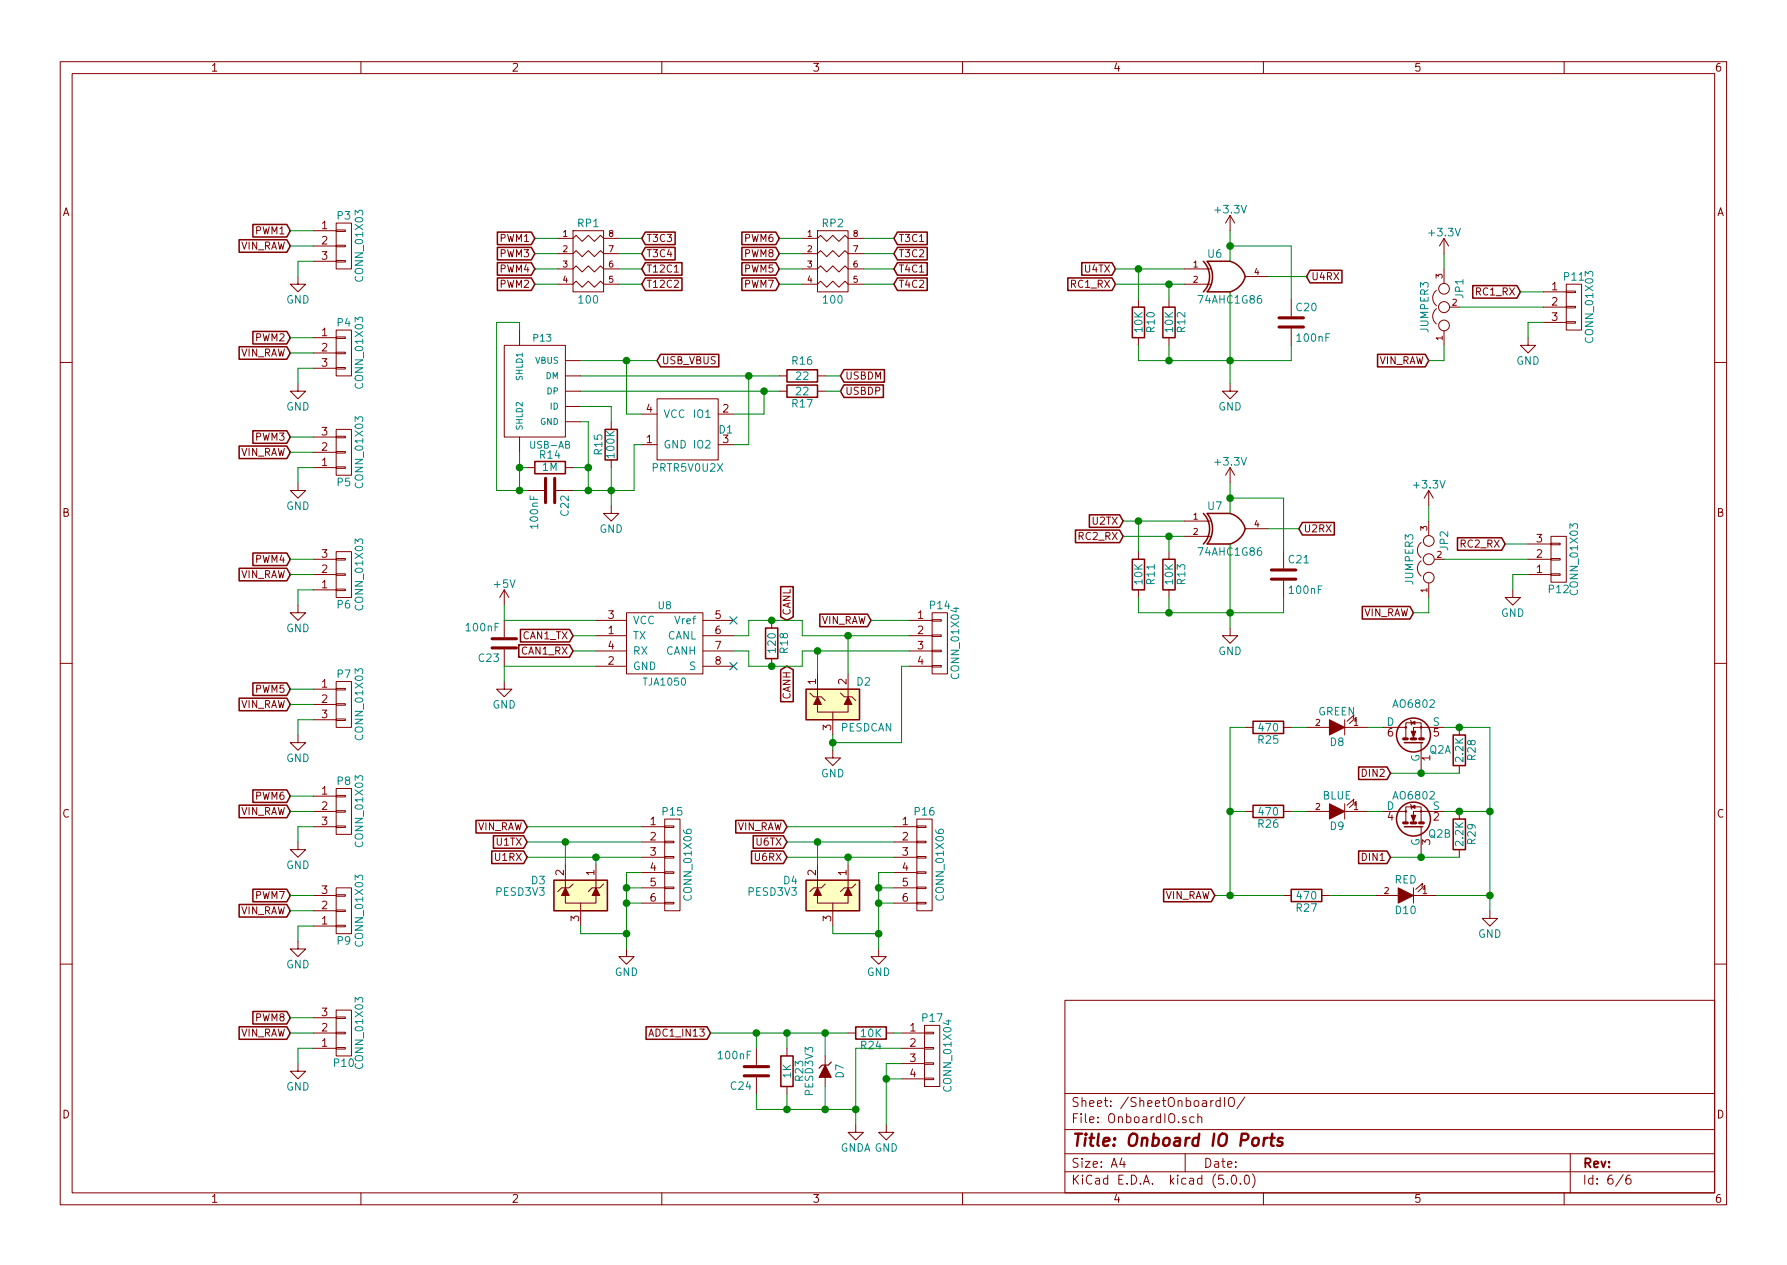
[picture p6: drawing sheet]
EESchema Schematic File Version 4
LIBS:tinyfc_core-cache
EELAYER 26 0
EELAYER END
$Descr A4 11693 8268
encoding utf-8
Sheet 6 6
Title "Onboard IO Ports"
Date ""
Rev ""
Comp ""
Comment1 ""
Comment2 ""
Comment3 ""
Comment4 ""
$EndDescr
$Comp
L tinyfc_core-cache:CONN_01X03 P3
U 1 1
P 2250 1600
F 0 "P3" H 2250 1800 50  0000 C CNN
F 1 "CONN_01X03" V 2350 1600 50  0000 C CNN
F 2 "Connector:M03_SMD-JP" H 2250 1600 50  0001 C CNN
F 3 "" H 2250 1600 50  0000 C CNN
	1    2250 1600
	1    0    0    -1  
$EndComp
$Comp
L tinyfc_core-cache:CONN_01X03 P4
U 1 1
P 2250 2300
F 0 "P4" H 2250 2500 50  0000 C CNN
F 1 "CONN_01X03" V 2350 2300 50  0000 C CNN
F 2 "Connector:M03_SMD-JP" H 2250 2300 50  0001 C CNN
F 3 "" H 2250 2300 50  0000 C CNN
	1    2250 2300
	1    0    0    -1  
$EndComp
$Comp
L tinyfc_core-cache:CONN_01X03 P5
U 1 1
P 2250 2950
F 0 "P5" H 2250 3150 50  0000 C CNN
F 1 "CONN_01X03" V 2350 2950 50  0000 C CNN
F 2 "Connector:M03_SMD-JP" H 2250 2950 50  0001 C CNN
F 3 "" H 2250 2950 50  0000 C CNN
	1    2250 2950
	1    0    0    1   
$EndComp
$Comp
L tinyfc_core-cache:CONN_01X03 P6
U 1 1
P 2250 3750
F 0 "P6" H 2250 3950 50  0000 C CNN
F 1 "CONN_01X03" V 2350 3750 50  0000 C CNN
F 2 "Connector:M03_SMD-JP" H 2250 3750 50  0001 C CNN
F 3 "" H 2250 3750 50  0000 C CNN
	1    2250 3750
	1    0    0    1   
$EndComp
Text GLabel 1900 1500 0    47   Input ~ 0
PWM1
Text GLabel 1900 2200 0    47   Input ~ 0
PWM2
Text GLabel 1900 2850 0    47   Input ~ 0
PWM3
Text GLabel 1900 3650 0    47   Input ~ 0
PWM4
Text GLabel 1900 1600 0    47   Input ~ 0
VIN_RAW
Text GLabel 1900 2300 0    47   Input ~ 0
VIN_RAW
Text GLabel 1900 2950 0    47   Input ~ 0
VIN_RAW
Text GLabel 1900 3750 0    47   Input ~ 0
VIN_RAW
$Comp
L tinyfc_core-cache:GND #PWR027
U 1 1
P 1950 3950
F 0 "#PWR027" H 1950 3700 50  0001 C CNN
F 1 "GND" H 1950 3800 50  0000 C CNN
F 2 "" H 1950 3950 50  0000 C CNN
F 3 "" H 1950 3950 50  0000 C CNN
	1    1950 3950
	1    0    0    -1  
$EndComp
$Comp
L tinyfc_core-cache:GND #PWR028
U 1 1
P 1950 3150
F 0 "#PWR028" H 1950 2900 50  0001 C CNN
F 1 "GND" H 1950 3000 50  0000 C CNN
F 2 "" H 1950 3150 50  0000 C CNN
F 3 "" H 1950 3150 50  0000 C CNN
	1    1950 3150
	1    0    0    -1  
$EndComp
$Comp
L tinyfc_core-cache:GND #PWR029
U 1 1
P 1950 2500
F 0 "#PWR029" H 1950 2250 50  0001 C CNN
F 1 "GND" H 1950 2350 50  0000 C CNN
F 2 "" H 1950 2500 50  0000 C CNN
F 3 "" H 1950 2500 50  0000 C CNN
	1    1950 2500
	1    0    0    -1  
$EndComp
$Comp
L tinyfc_core-cache:GND #PWR030
U 1 1
P 1950 1800
F 0 "#PWR030" H 1950 1550 50  0001 C CNN
F 1 "GND" H 1950 1650 50  0000 C CNN
F 2 "" H 1950 1800 50  0000 C CNN
F 3 "" H 1950 1800 50  0000 C CNN
	1    1950 1800
	1    0    0    -1  
$EndComp
$Comp
L tinyfc_core-cache:CONN_01X03 P7
U 1 1
P 2250 4600
F 0 "P7" H 2250 4800 50  0000 C CNN
F 1 "CONN_01X03" V 2350 4600 50  0000 C CNN
F 2 "Connector:M03_SMD-JP" H 2250 4600 50  0001 C CNN
F 3 "" H 2250 4600 50  0000 C CNN
	1    2250 4600
	1    0    0    -1  
$EndComp
$Comp
L tinyfc_core-cache:CONN_01X03 P8
U 1 1
P 2250 5300
F 0 "P8" H 2250 5500 50  0000 C CNN
F 1 "CONN_01X03" V 2350 5300 50  0000 C CNN
F 2 "Connector:M03_SMD-JP" H 2250 5300 50  0001 C CNN
F 3 "" H 2250 5300 50  0000 C CNN
	1    2250 5300
	1    0    0    -1  
$EndComp
$Comp
L tinyfc_core-cache:CONN_01X03 P9
U 1 1
P 2250 5950
F 0 "P9" H 2250 6150 50  0000 C CNN
F 1 "CONN_01X03" V 2350 5950 50  0000 C CNN
F 2 "Connector:M03_SMD-JP" H 2250 5950 50  0001 C CNN
F 3 "" H 2250 5950 50  0000 C CNN
	1    2250 5950
	1    0    0    1   
$EndComp
$Comp
L tinyfc_core-cache:CONN_01X03 P10
U 1 1
P 2250 6750
F 0 "P10" H 2250 6950 50  0000 C CNN
F 1 "CONN_01X03" V 2350 6750 50  0000 C CNN
F 2 "Connector:M03_SMD-JP" H 2250 6750 50  0001 C CNN
F 3 "" H 2250 6750 50  0000 C CNN
	1    2250 6750
	1    0    0    1   
$EndComp
Text GLabel 1900 4500 0    47   Input ~ 0
PWM5
Text GLabel 1900 5200 0    47   Input ~ 0
PWM6
Text GLabel 1900 5850 0    47   Input ~ 0
PWM7
Text GLabel 1900 6650 0    47   Input ~ 0
PWM8
Text GLabel 1900 4600 0    47   Input ~ 0
VIN_RAW
Text GLabel 1900 5300 0    47   Input ~ 0
VIN_RAW
Text GLabel 1900 5950 0    47   Input ~ 0
VIN_RAW
Text GLabel 1900 6750 0    47   Input ~ 0
VIN_RAW
$Comp
L tinyfc_core-cache:GND #PWR031
U 1 1
P 1950 6950
F 0 "#PWR031" H 1950 6700 50  0001 C CNN
F 1 "GND" H 1950 6800 50  0000 C CNN
F 2 "" H 1950 6950 50  0000 C CNN
F 3 "" H 1950 6950 50  0000 C CNN
	1    1950 6950
	1    0    0    -1  
$EndComp
$Comp
L tinyfc_core-cache:GND #PWR032
U 1 1
P 1950 6150
F 0 "#PWR032" H 1950 5900 50  0001 C CNN
F 1 "GND" H 1950 6000 50  0000 C CNN
F 2 "" H 1950 6150 50  0000 C CNN
F 3 "" H 1950 6150 50  0000 C CNN
	1    1950 6150
	1    0    0    -1  
$EndComp
$Comp
L tinyfc_core-cache:GND #PWR033
U 1 1
P 1950 5500
F 0 "#PWR033" H 1950 5250 50  0001 C CNN
F 1 "GND" H 1950 5350 50  0000 C CNN
F 2 "" H 1950 5500 50  0000 C CNN
F 3 "" H 1950 5500 50  0000 C CNN
	1    1950 5500
	1    0    0    -1  
$EndComp
$Comp
L tinyfc_core-cache:GND #PWR034
U 1 1
P 1950 4800
F 0 "#PWR034" H 1950 4550 50  0001 C CNN
F 1 "GND" H 1950 4650 50  0000 C CNN
F 2 "" H 1950 4800 50  0000 C CNN
F 3 "" H 1950 4800 50  0000 C CNN
	1    1950 4800
	1    0    0    -1  
$EndComp
$Comp
L tinyfc_core-cache:CONN_01X03 P11
U 1 1
P 10300 2000
F 0 "P11" H 10300 2200 50  0000 C CNN
F 1 "CONN_01X03" V 10400 2000 50  0000 C CNN
F 2 "Connector:M03_SMD" H 10300 2000 50  0001 C CNN
F 3 "" H 10300 2000 50  0000 C CNN
	1    10300 2000
	1    0    0    -1  
$EndComp
$Comp
L tinyfc_core-cache:CONN_01X03 P12
U 1 1
P 10200 3650
F 0 "P12" H 10200 3850 50  0000 C CNN
F 1 "CONN_01X03" V 10300 3650 50  0000 C CNN
F 2 "Connector:M03_SMD" H 10200 3650 50  0001 C CNN
F 3 "" H 10200 3650 50  0000 C CNN
	1    10200 3650
	1    0    0    1   
$EndComp
Text GLabel 9850 3550 0    47   Input ~ 0
RC2_RX
Text GLabel 9950 1900 0    47   Input ~ 0
RC1_RX
$Comp
L tinyfc_core-cache:JUMPER3 JP1
U 1 1
P 9450 2000
F 0 "JP1" H 9500 1900 50  0000 L CNN
F 1 "JUMPER3" H 9450 2100 50  0000 C BNN
F 2 "PCB_Misc:JUMPER_DUAL_SMALL" H 9450 2000 50  0001 C CNN
F 3 "" H 9450 2000 50  0000 C CNN
	1    9450 2000
	0    -1   -1   0   
$EndComp
$Comp
L tinyfc_core-cache:JUMPER3 JP2
U 1 1
P 9350 3650
F 0 "JP2" H 9400 3550 50  0000 L CNN
F 1 "JUMPER3" H 9350 3750 50  0000 C BNN
F 2 "PCB_Misc:JUMPER_DUAL_SMALL" H 9350 3650 50  0001 C CNN
F 3 "" H 9350 3650 50  0000 C CNN
	1    9350 3650
	0    -1   -1   0   
$EndComp
$Comp
L tinyfc_core-cache:+3.3V #PWR035
U 1 1
P 9450 1650
AR Path="/58E3A091" Ref="#PWR035"  Part="1" 
AR Path="/58E38B8F/58E3A091" Ref="#PWR035"  Part="1" 
F 0 "#PWR035" H 9450 1500 50  0001 C CNN
F 1 "+3.3V" H 9450 1790 50  0000 C CNN
F 2 "" H 9450 1650 50  0000 C CNN
F 3 "" H 9450 1650 50  0000 C CNN
	1    9450 1650
	1    0    0    -1  
$EndComp
$Comp
L tinyfc_core-cache:+3.3V #PWR036
U 1 1
P 9350 3300
AR Path="/58E3A193" Ref="#PWR036"  Part="1" 
AR Path="/58E38B8F/58E3A193" Ref="#PWR036"  Part="1" 
F 0 "#PWR036" H 9350 3150 50  0001 C CNN
F 1 "+3.3V" H 9350 3440 50  0000 C CNN
F 2 "" H 9350 3300 50  0000 C CNN
F 3 "" H 9350 3300 50  0000 C CNN
	1    9350 3300
	1    0    0    -1  
$EndComp
Text GLabel 9250 4000 0    47   Input ~ 0
VIN_RAW
Text GLabel 9350 2350 0    47   Input ~ 0
VIN_RAW
$Comp
L tinyfc_core-cache:GND #PWR037
U 1 1
P 9900 3850
F 0 "#PWR037" H 9900 3600 50  0001 C CNN
F 1 "GND" H 9900 3700 50  0000 C CNN
F 2 "" H 9900 3850 50  0000 C CNN
F 3 "" H 9900 3850 50  0000 C CNN
	1    9900 3850
	1    0    0    -1  
$EndComp
$Comp
L tinyfc_core-cache:GND #PWR038
U 1 1
P 10000 2200
F 0 "#PWR038" H 10000 1950 50  0001 C CNN
F 1 "GND" H 10000 2050 50  0000 C CNN
F 2 "" H 10000 2200 50  0000 C CNN
F 3 "" H 10000 2200 50  0000 C CNN
	1    10000 2200
	1    0    0    -1  
$EndComp
$Comp
L tinyfc_core-cache:74AHC1G86 U6
U 1 1
P 8050 1800
F 0 "U6" H 7950 1950 50  0000 C CNN
F 1 "74AHC1G86" H 8050 1650 50  0000 C CNN
F 2 "TO_SOT_Packages_SMD:SOT-23-5" H 8050 1800 50  0001 C CNN
F 3 "" H 8050 1800 50  0000 C CNN
	1    8050 1800
	1    0    0    -1  
$EndComp
$Comp
L tinyfc_core-cache:+3.3V #PWR039
U 1 1
P 8050 1500
AR Path="/58E64D6F" Ref="#PWR039"  Part="1" 
AR Path="/58E38B8F/58E64D6F" Ref="#PWR039"  Part="1" 
F 0 "#PWR039" H 8050 1350 50  0001 C CNN
F 1 "+3.3V" H 8050 1640 50  0000 C CNN
F 2 "" H 8050 1500 50  0000 C CNN
F 3 "" H 8050 1500 50  0000 C CNN
	1    8050 1500
	1    0    0    -1  
$EndComp
$Comp
L tinyfc_core-cache:GND #PWR040
U 1 1
P 8050 2500
F 0 "#PWR040" H 8050 2250 50  0001 C CNN
F 1 "GND" H 8050 2350 50  0000 C CNN
F 2 "" H 8050 2500 50  0000 C CNN
F 3 "" H 8050 2500 50  0000 C CNN
	1    8050 2500
	1    0    0    -1  
$EndComp
$Comp
L tinyfc_core-cache:R R12
U 1 1
P 7650 2100
F 0 "R12" V 7730 2100 50  0000 C CNN
F 1 "10K" V 7650 2100 50  0000 C CNN
F 2 "Resistors_SMD:R_0603_HandSoldering" V 7580 2100 50  0001 C CNN
F 3 "" H 7650 2100 50  0000 C CNN
	1    7650 2100
	1    0    0    -1  
$EndComp
$Comp
L tinyfc_core-cache:R R10
U 1 1
P 7450 2100
F 0 "R10" V 7530 2100 50  0000 C CNN
F 1 "10K" V 7450 2100 50  0000 C CNN
F 2 "Resistors_SMD:R_0603_HandSoldering" V 7380 2100 50  0001 C CNN
F 3 "" H 7450 2100 50  0000 C CNN
	1    7450 2100
	1    0    0    -1  
$EndComp
Text GLabel 7300 1850 0    47   Input ~ 0
RC1_RX
$Comp
L tinyfc_core-cache:C C20
U 1 1
P 8450 2100
F 0 "C20" H 8475 2200 50  0000 L CNN
F 1 "100nF" H 8475 2000 50  0000 L CNN
F 2 "Capacitors_SMD:C_0603_HandSoldering" H 8488 1950 50  0001 C CNN
F 3 "" H 8450 2100 50  0000 C CNN
	1    8450 2100
	1    0    0    -1  
$EndComp
Text GLabel 7300 1750 0    47   Input ~ 0
U4TX
Text GLabel 8550 1800 2    47   Input ~ 0
U4RX
$Comp
L tinyfc_core-cache:74AHC1G86 U7
U 1 1
P 8050 3450
F 0 "U7" H 7950 3600 50  0000 C CNN
F 1 "74AHC1G86" H 8050 3300 50  0000 C CNN
F 2 "TO_SOT_Packages_SMD:SOT-23-5" H 8050 3450 50  0001 C CNN
F 3 "" H 8050 3450 50  0000 C CNN
	1    8050 3450
	1    0    0    -1  
$EndComp
$Comp
L tinyfc_core-cache:C C21
U 1 1
P 8400 3750
F 0 "C21" H 8425 3850 50  0000 L CNN
F 1 "100nF" H 8425 3650 50  0000 L CNN
F 2 "Capacitors_SMD:C_0603_HandSoldering" H 8438 3600 50  0001 C CNN
F 3 "" H 8400 3750 50  0000 C CNN
	1    8400 3750
	1    0    0    -1  
$EndComp
$Comp
L tinyfc_core-cache:R R11
U 1 1
P 7450 3750
F 0 "R11" V 7530 3750 50  0000 C CNN
F 1 "10K" V 7450 3750 50  0000 C CNN
F 2 "Resistors_SMD:R_0603_HandSoldering" V 7380 3750 50  0001 C CNN
F 3 "" H 7450 3750 50  0000 C CNN
	1    7450 3750
	1    0    0    -1  
$EndComp
$Comp
L tinyfc_core-cache:R R13
U 1 1
P 7650 3750
F 0 "R13" V 7730 3750 50  0000 C CNN
F 1 "10K" V 7650 3750 50  0000 C CNN
F 2 "Resistors_SMD:R_0603_HandSoldering" V 7580 3750 50  0001 C CNN
F 3 "" H 7650 3750 50  0000 C CNN
	1    7650 3750
	1    0    0    -1  
$EndComp
$Comp
L tinyfc_core-cache:GND #PWR041
U 1 1
P 8050 4100
F 0 "#PWR041" H 8050 3850 50  0001 C CNN
F 1 "GND" H 8050 3950 50  0000 C CNN
F 2 "" H 8050 4100 50  0000 C CNN
F 3 "" H 8050 4100 50  0000 C CNN
	1    8050 4100
	1    0    0    -1  
$EndComp
$Comp
L tinyfc_core-cache:+3.3V #PWR042
U 1 1
P 8050 3150
AR Path="/58E66D52" Ref="#PWR042"  Part="1" 
AR Path="/58E38B8F/58E66D52" Ref="#PWR042"  Part="1" 
F 0 "#PWR042" H 8050 3000 50  0001 C CNN
F 1 "+3.3V" H 8050 3290 50  0000 C CNN
F 2 "" H 8050 3150 50  0000 C CNN
F 3 "" H 8050 3150 50  0000 C CNN
	1    8050 3150
	1    0    0    -1  
$EndComp
Text GLabel 7350 3500 0    47   Input ~ 0
RC2_RX
Text GLabel 7350 3400 0    47   Input ~ 0
U2TX
Text GLabel 8500 3450 2    47   Input ~ 0
U2RX
$Comp
L tinyfc_core-cache:R_PACK4 RP1
U 1 1
P 3850 1900
F 0 "RP1" H 3850 2350 50  0000 C CNN
F 1 "100" H 3850 1850 50  0000 C CNN
F 2 "Resistors_SMD:R_Array_Convex_4x0603" H 3850 1900 50  0001 C CNN
F 3 "" H 3850 1900 50  0000 C CNN
	1    3850 1900
	1    0    0    -1  
$EndComp
Text GLabel 3500 1550 0    47   Input ~ 0
PWM1
Text GLabel 3500 1650 0    47   Input ~ 0
PWM3
Text GLabel 3500 1750 0    47   Input ~ 0
PWM4
Text GLabel 3500 1850 0    47   Input ~ 0
PWM2
Text GLabel 4200 1550 2    47   Input ~ 0
T3C3
Text GLabel 4200 1650 2    47   Input ~ 0
T3C4
Text GLabel 4200 1750 2    47   Input ~ 0
T12C1
Text GLabel 4200 1850 2    47   Input ~ 0
T12C2
$Comp
L tinyfc_core-cache:R_PACK4 RP2
U 1 1
P 5450 1900
F 0 "RP2" H 5450 2350 50  0000 C CNN
F 1 "100" H 5450 1850 50  0000 C CNN
F 2 "Resistors_SMD:R_Array_Convex_4x0603" H 5450 1900 50  0001 C CNN
F 3 "" H 5450 1900 50  0000 C CNN
	1    5450 1900
	1    0    0    -1  
$EndComp
Text GLabel 5100 1550 0    47   Input ~ 0
PWM6
Text GLabel 5100 1650 0    47   Input ~ 0
PWM8
Text GLabel 5100 1750 0    47   Input ~ 0
PWM5
Text GLabel 5100 1850 0    47   Input ~ 0
PWM7
Text GLabel 5850 1550 2    47   Input ~ 0
T3C1
Text GLabel 5850 1650 2    47   Input ~ 0
T3C2
Text GLabel 5850 1750 2    47   Input ~ 0
T4C1
Text GLabel 5850 1850 2    47   Input ~ 0
T4C2
$Comp
L tinyfc_core-cache:USB-AB P13
U 1 1
P 3500 2550
F 0 "P13" H 3450 2900 45  0000 C CNN
F 1 "USB-AB" H 3400 2200 45  0000 C CNN
F 2 "USB-Connectors:USB-AB-MICRO" H 3400 2550 60  0001 C CNN
F 3 "" H 3400 2550 60  0001 C CNN
	1    3500 2550
	-1   0    0    -1  
$EndComp
$Comp
L tinyfc_core-cache:PRTR5V0U2X D1
U 1 1
P 4500 2800
F 0 "D1" H 4750 2800 50  0000 C CNN
F 1 "PRTR5V0U2X" H 4500 2550 50  0000 C CNN
F 2 "ESD:SOT143B" H 4550 2750 50  0001 C CNN
F 3 "" H 4550 2750 50  0000 C CNN
	1    4500 2800
	1    0    0    -1  
$EndComp
$Comp
L tinyfc_core-cache:R R16
U 1 1
P 5250 2450
F 0 "R16" V 5150 2450 50  0000 C CNN
F 1 "22" V 5250 2450 50  0000 C CNN
F 2 "Resistors_SMD:R_0603_HandSoldering" V 5180 2450 50  0001 C CNN
F 3 "" H 5250 2450 50  0000 C CNN
	1    5250 2450
	0    1    1    0   
$EndComp
$Comp
L tinyfc_core-cache:R R17
U 1 1
P 5250 2550
F 0 "R17" V 5330 2550 50  0000 C CNN
F 1 "22" V 5250 2550 50  0000 C CNN
F 2 "Resistors_SMD:R_0603_HandSoldering" V 5180 2550 50  0001 C CNN
F 3 "" H 5250 2550 50  0000 C CNN
	1    5250 2550
	0    1    1    0   
$EndComp
$Comp
L tinyfc_core-cache:R R15
U 1 1
P 4000 2900
F 0 "R15" V 4080 2900 50  0000 C CNN
F 1 "100K" V 4000 2900 50  0000 C CNN
F 2 "Resistors_SMD:R_0603_HandSoldering" V 3930 2900 50  0001 C CNN
F 3 "" H 4000 2900 50  0000 C CNN
	1    4000 2900
	-1   0    0    1   
$EndComp
$Comp
L tinyfc_core-cache:R R14
U 1 1
P 3600 3050
F 0 "R14" V 3680 3050 50  0000 C CNN
F 1 "1M" V 3600 3050 50  0000 C CNN
F 2 "Resistors_SMD:R_0603_HandSoldering" V 3530 3050 50  0001 C CNN
F 3 "" H 3600 3050 50  0000 C CNN
	1    3600 3050
	0    -1   -1   0   
$EndComp
$Comp
L tinyfc_core-cache:C C22
U 1 1
P 3600 3200
F 0 "C22" H 3625 3300 50  0000 L CNN
F 1 "100nF" H 3625 3100 50  0000 L CNN
F 2 "Capacitors_SMD:C_0603_HandSoldering" H 3638 3050 50  0001 C CNN
F 3 "" H 3600 3200 50  0000 C CNN
	1    3600 3200
	0    1    1    0   
$EndComp
$Comp
L tinyfc_core-cache:GND #PWR043
U 1 1
P 4000 3300
F 0 "#PWR043" H 4000 3050 50  0001 C CNN
F 1 "GND" H 4000 3150 50  0000 C CNN
F 2 "" H 4000 3300 50  0000 C CNN
F 3 "" H 4000 3300 50  0000 C CNN
	1    4000 3300
	1    0    0    -1  
$EndComp
Text GLabel 4300 2350 2    47   Input ~ 0
USB_VBUS
Text GLabel 5500 2450 2    47   Input ~ 0
USBDM
Text GLabel 5500 2550 2    47   Input ~ 0
USBDP
$Comp
L tinyfc_core-cache:TJA1050 U8
U 1 1
P 4350 4200
F 0 "U8" H 4350 4450 47  0000 C CNN
F 1 "TJA1050" H 4350 3950 47  0000 C CNN
F 2 "Housings_SOIC:SOIC-8_3.9x4.9mm_Pitch1.27mm" H 4350 4200 47  0001 C CNN
F 3 "" H 4350 4200 47  0001 C CNN
	1    4350 4200
	1    0    0    -1  
$EndComp
$Comp
L tinyfc_core-cache:C C23
U 1 1
P 3300 4200
F 0 "C23" H 3325 4300 50  0000 L CNN
F 1 "100nF" H 3325 4100 50  0000 L CNN
F 2 "Capacitors_SMD:C_0603_HandSoldering" H 3338 4050 50  0001 C CNN
F 3 "" H 3300 4200 50  0000 C CNN
	1    3300 4200
	-1   0    0    1   
$EndComp
$Comp
L tinyfc_core-cache:GND #PWR044
U 1 1
P 3300 4450
F 0 "#PWR044" H 3300 4200 50  0001 C CNN
F 1 "GND" H 3300 4300 50  0000 C CNN
F 2 "" H 3300 4450 50  0000 C CNN
F 3 "" H 3300 4450 50  0000 C CNN
	1    3300 4450
	1    0    0    -1  
$EndComp
NoConn ~ 4800 4350
NoConn ~ 4800 4050
$Comp
L tinyfc_core-cache:+5V #PWR045
U 1 1
P 3300 3950
F 0 "#PWR045" H 3300 3800 50  0001 C CNN
F 1 "+5V" H 3300 4090 50  0000 C CNN
F 2 "" H 3300 3950 50  0000 C CNN
F 3 "" H 3300 3950 50  0000 C CNN
	1    3300 3950
	1    0    0    -1  
$EndComp
Text GLabel 3750 4150 0    47   Input ~ 0
CAN1_TX
Text GLabel 3750 4250 0    47   Input ~ 0
CAN1_RX
$Comp
L tinyfc_core-cache:R R18
U 1 1
P 5050 4200
F 0 "R18" V 5130 4200 50  0000 C CNN
F 1 "120" V 5050 4200 50  0000 C CNN
F 2 "Resistors_SMD:R_0603_HandSoldering" V 4980 4200 50  0001 C CNN
F 3 "" H 5050 4200 50  0000 C CNN
	1    5050 4200
	1    0    0    -1  
$EndComp
$Comp
L tinyfc_core-cache:PESD3V3L2BT D2
U 1 1
P 5450 4600
F 0 "D2" H 5600 4750 50  0000 L CNN
F 1 "PESDCAN" H 5500 4450 50  0000 L CNN
F 2 "TO_SOT_Packages_SMD:SOT-23" H 5675 4550 50  0001 L CNN
F 3 "" H 5575 4725 50  0001 C CNN
	1    5450 4600
	1    0    0    -1  
$EndComp
$Comp
L tinyfc_core-cache:CONN_01X04 P14
U 1 1
P 6150 4200
F 0 "P14" H 6150 4450 50  0000 C CNN
F 1 "CONN_01X04" V 6250 4200 50  0000 C CNN
F 2 "Connector:M04" H 6150 4200 50  0001 C CNN
F 3 "" H 6150 4200 50  0000 C CNN
	1    6150 4200
	1    0    0    -1  
$EndComp
Text GLabel 5700 4050 0    47   Input ~ 0
VIN_RAW
$Comp
L tinyfc_core-cache:GND #PWR046
U 1 1
P 5450 4900
F 0 "#PWR046" H 5450 4650 50  0001 C CNN
F 1 "GND" H 5450 4750 50  0000 C CNN
F 2 "" H 5450 4900 50  0000 C CNN
F 3 "" H 5450 4900 50  0000 C CNN
	1    5450 4900
	1    0    0    -1  
$EndComp
$Comp
L tinyfc_core-cache:CONN_01X06 P15
U 1 1
P 4400 5650
F 0 "P15" H 4400 6000 50  0000 C CNN
F 1 "CONN_01X06" V 4500 5650 50  0000 C CNN
F 2 "Connector:M04-1.25T" H 4400 5650 50  0001 C CNN
F 3 "" H 4400 5650 50  0000 C CNN
	1    4400 5650
	1    0    0    -1  
$EndComp
$Comp
L tinyfc_core-cache:GND #PWR047
U 1 1
P 4100 6200
F 0 "#PWR047" H 4100 5950 50  0001 C CNN
F 1 "GND" H 4100 6050 50  0000 C CNN
F 2 "" H 4100 6200 50  0000 C CNN
F 3 "" H 4100 6200 50  0000 C CNN
	1    4100 6200
	1    0    0    -1  
$EndComp
$Comp
L tinyfc_core-cache:PESD3V3L2BT D3
U 1 1
P 3800 5850
F 0 "D3" H 4025 5950 50  0000 L CNN
F 1 "PESD3V3" H 4025 5875 50  0000 L CNN
F 2 "TO_SOT_Packages_SMD:SOT-23" H 4025 5800 50  0001 L CNN
F 3 "" H 3925 5975 50  0001 C CNN
	1    3800 5850
	-1   0    0    -1  
$EndComp
Text GLabel 3450 5500 0    47   Input ~ 0
U1TX
Text GLabel 3450 5600 0    47   Input ~ 0
U1RX
$Comp
L tinyfc_core-cache:CONN_01X06 P16
U 1 1
P 6050 5650
F 0 "P16" H 6050 6000 50  0000 C CNN
F 1 "CONN_01X06" V 6150 5650 50  0000 C CNN
F 2 "Connector:M04-1.25T" H 6050 5650 50  0001 C CNN
F 3 "" H 6050 5650 50  0000 C CNN
	1    6050 5650
	1    0    0    -1  
$EndComp
$Comp
L tinyfc_core-cache:PESD3V3L2BT D4
U 1 1
P 5450 5850
F 0 "D4" H 5675 5950 50  0000 L CNN
F 1 "PESD3V3" H 5675 5875 50  0000 L CNN
F 2 "TO_SOT_Packages_SMD:SOT-23" H 5675 5800 50  0001 L CNN
F 3 "" H 5575 5975 50  0001 C CNN
	1    5450 5850
	-1   0    0    -1  
$EndComp
$Comp
L tinyfc_core-cache:GND #PWR048
U 1 1
P 5750 6200
F 0 "#PWR048" H 5750 5950 50  0001 C CNN
F 1 "GND" H 5750 6050 50  0000 C CNN
F 2 "" H 5750 6200 50  0000 C CNN
F 3 "" H 5750 6200 50  0000 C CNN
	1    5750 6200
	1    0    0    -1  
$EndComp
Text GLabel 5150 5500 0    47   Input ~ 0
U6TX
Text GLabel 5150 5600 0    47   Input ~ 0
U6RX
Text GLabel 5150 5400 0    47   Input ~ 0
VIN_RAW
Text GLabel 3450 5400 0    47   Input ~ 0
VIN_RAW
Text GLabel 5150 4050 1    47   Input ~ 0
CANL
Text GLabel 5150 4350 3    47   Input ~ 0
CANH
$Comp
L tinyfc_core-cache:CONN_01X04 P17
U 1 1
P 6100 6900
F 0 "P17" H 6100 7150 50  0000 C CNN
F 1 "CONN_01X04" V 6200 6900 50  0000 C CNN
F 2 "Connector:M02-1.25T" H 6100 6900 50  0001 C CNN
F 3 "" H 6100 6900 50  0000 C CNN
	1    6100 6900
	1    0    0    -1  
$EndComp
$Comp
L tinyfc_core-cache:GND #PWR049
U 1 1
P 5800 7350
F 0 "#PWR049" H 5800 7100 50  0001 C CNN
F 1 "GND" H 5800 7200 50  0000 C CNN
F 2 "" H 5800 7350 50  0000 C CNN
F 3 "" H 5800 7350 50  0000 C CNN
	1    5800 7350
	1    0    0    -1  
$EndComp
$Comp
L tinyfc_core-cache:GNDA #PWR050
U 1 1
P 5600 7350
F 0 "#PWR050" H 5600 7100 50  0001 C CNN
F 1 "GNDA" H 5600 7200 50  0000 C CNN
F 2 "" H 5600 7350 50  0000 C CNN
F 3 "" H 5600 7350 50  0000 C CNN
	1    5600 7350
	1    0    0    -1  
$EndComp
$Comp
L tinyfc_core-cache:R R23
U 1 1
P 5150 7000
F 0 "R23" V 5230 7000 50  0000 C CNN
F 1 "1K" V 5150 7000 50  0000 C CNN
F 2 "Resistors_SMD:R_0603_HandSoldering" V 5080 7000 50  0001 C CNN
F 3 "" H 5150 7000 50  0000 C CNN
	1    5150 7000
	1    0    0    -1  
$EndComp
$Comp
L tinyfc_core-cache:R R24
U 1 1
P 5700 6750
F 0 "R24" V 5780 6750 50  0000 C CNN
F 1 "10K" V 5700 6750 50  0000 C CNN
F 2 "Resistors_SMD:R_0603_HandSoldering" V 5630 6750 50  0001 C CNN
F 3 "" H 5700 6750 50  0000 C CNN
	1    5700 6750
	0    1    1    0   
$EndComp
$Comp
L tinyfc_core-cache:C C24
U 1 1
P 4950 7000
F 0 "C24" H 4975 7100 50  0000 L CNN
F 1 "100nF" H 4975 6900 50  0000 L CNN
F 2 "Capacitors_SMD:C_0603_HandSoldering" H 4988 6850 50  0001 C CNN
F 3 "" H 4950 7000 50  0000 C CNN
	1    4950 7000
	-1   0    0    1   
$EndComp
Text GLabel 4650 6750 0    47   Input ~ 0
ADC1_IN13
Wire Wire Line
	2050 1500 1900 1500
Wire Wire Line
	2050 2200 1900 2200
Wire Wire Line
	2050 2850 1900 2850
Wire Wire Line
	2050 3650 1900 3650
Wire Wire Line
	2050 3750 1900 3750
Wire Wire Line
	2050 2950 1900 2950
Wire Wire Line
	2050 2300 1900 2300
Wire Wire Line
	2050 1600 1900 1600
Wire Wire Line
	2050 3850 1950 3850
Wire Wire Line
	1950 3850 1950 3950
Wire Wire Line
	2050 3050 1950 3050
Wire Wire Line
	1950 3050 1950 3150
Wire Wire Line
	2050 2400 1950 2400
Wire Wire Line
	1950 2400 1950 2500
Wire Wire Line
	2050 1700 1950 1700
Wire Wire Line
	1950 1700 1950 1800
Wire Wire Line
	2050 4500 1900 4500
Wire Wire Line
	2050 5200 1900 5200
Wire Wire Line
	2050 5850 1900 5850
Wire Wire Line
	2050 6650 1900 6650
Wire Wire Line
	2050 6750 1900 6750
Wire Wire Line
	2050 5950 1900 5950
Wire Wire Line
	2050 5300 1900 5300
Wire Wire Line
	2050 4600 1900 4600
Wire Wire Line
	2050 6850 1950 6850
Wire Wire Line
	1950 6850 1950 6950
Wire Wire Line
	2050 6050 1950 6050
Wire Wire Line
	1950 6050 1950 6150
Wire Wire Line
	2050 5400 1950 5400
Wire Wire Line
	1950 5400 1950 5500
Wire Wire Line
	2050 4700 1950 4700
Wire Wire Line
	1950 4700 1950 4800
Wire Wire Line
	10100 1900 9950 1900
Wire Wire Line
	10000 3550 9850 3550
Wire Wire Line
	9450 1650 9450 1750
Wire Wire Line
	9350 3300 9350 3400
Wire Wire Line
	9450 2250 9450 2350
Wire Wire Line
	9450 2350 9350 2350
Wire Wire Line
	9350 3900 9350 4000
Wire Wire Line
	9350 4000 9250 4000
Wire Wire Line
	9550 2000 10100 2000
Wire Wire Line
	9450 3650 10000 3650
Wire Wire Line
	10000 3750 9900 3750
Wire Wire Line
	9900 3750 9900 3850
Wire Wire Line
	10100 2100 10000 2100
Wire Wire Line
	10000 2100 10000 2200
Wire Wire Line
	8050 1500 8050 1600
Wire Wire Line
	8050 1900 8050 2350
Wire Wire Line
	7300 1850 7650 1850
Wire Wire Line
	7650 1850 7650 1950
Wire Wire Line
	7300 1750 7450 1750
Wire Wire Line
	7450 1750 7450 1950
Connection ~ 7650 1850
Connection ~ 7450 1750
Wire Wire Line
	7450 2350 7650 2350
Wire Wire Line
	7450 2350 7450 2250
Connection ~ 8050 2350
Wire Wire Line
	7650 2250 7650 2350
Connection ~ 7650 2350
Wire Wire Line
	8450 2350 8450 2250
Wire Wire Line
	8450 1950 8450 1600
Wire Wire Line
	8450 1600 8050 1600
Connection ~ 8050 1600
Wire Wire Line
	8300 1800 8550 1800
Wire Wire Line
	8050 3550 8050 4000
Wire Wire Line
	8050 3150 8050 3250
Wire Wire Line
	7350 3500 7650 3500
Wire Wire Line
	7650 3500 7650 3600
Wire Wire Line
	7350 3400 7450 3400
Wire Wire Line
	7450 3400 7450 3600
Connection ~ 7650 3500
Connection ~ 7450 3400
Wire Wire Line
	7450 3900 7450 4000
Wire Wire Line
	7450 4000 7650 4000
Connection ~ 8050 4000
Wire Wire Line
	8400 4000 8400 3900
Wire Wire Line
	7650 3900 7650 4000
Connection ~ 7650 4000
Wire Wire Line
	8400 3600 8400 3250
Wire Wire Line
	8400 3250 8050 3250
Connection ~ 8050 3250
Wire Wire Line
	8300 3450 8500 3450
Wire Wire Line
	3650 1550 3500 1550
Wire Wire Line
	3650 1650 3500 1650
Wire Wire Line
	3650 1750 3500 1750
Wire Wire Line
	3650 1850 3500 1850
Wire Wire Line
	4050 1550 4200 1550
Wire Wire Line
	4050 1650 4200 1650
Wire Wire Line
	4050 1750 4200 1750
Wire Wire Line
	4050 1850 4200 1850
Wire Wire Line
	5250 1550 5100 1550
Wire Wire Line
	5250 1650 5100 1650
Wire Wire Line
	5250 1750 5100 1750
Wire Wire Line
	5250 1850 5100 1850
Wire Wire Line
	5650 1550 5850 1550
Wire Wire Line
	5650 1650 5850 1650
Wire Wire Line
	5650 1750 5850 1750
Wire Wire Line
	5650 1850 5850 1850
Wire Wire Line
	3400 2950 3400 3050
Wire Wire Line
	3250 3200 3400 3200
Wire Wire Line
	3450 3050 3400 3050
Connection ~ 3400 3050
Wire Wire Line
	3750 3200 3850 3200
Wire Wire Line
	4000 3050 4000 3200
Connection ~ 4000 3200
Wire Wire Line
	3750 3050 3850 3050
Wire Wire Line
	3850 2750 3850 3050
Connection ~ 3850 3200
Wire Wire Line
	3800 2750 3850 2750
Connection ~ 3850 3050
Wire Wire Line
	4000 2750 4000 2650
Wire Wire Line
	4000 2650 3800 2650
Wire Wire Line
	4150 3200 4150 2900
Wire Wire Line
	4150 2900 4200 2900
Wire Wire Line
	3800 2550 5000 2550
Wire Wire Line
	3800 2450 4900 2450
Wire Wire Line
	4800 2700 5000 2700
Wire Wire Line
	3800 2350 4100 2350
Wire Wire Line
	4100 2350 4100 2700
Wire Wire Line
	4100 2700 4200 2700
Connection ~ 4100 2350
Wire Wire Line
	3400 2150 3400 2100
Wire Wire Line
	3400 2100 3250 2100
Wire Wire Line
	3250 2100 3250 3200
Connection ~ 3400 3200
Wire Wire Line
	5400 2450 5500 2450
Wire Wire Line
	5400 2550 5500 2550
Wire Wire Line
	5000 2700 5000 2550
Connection ~ 5000 2550
Wire Wire Line
	4800 2900 4900 2900
Wire Wire Line
	4900 2900 4900 2450
Connection ~ 4900 2450
Wire Wire Line
	3900 4150 3750 4150
Wire Wire Line
	3900 4250 3750 4250
Wire Wire Line
	4800 4150 4900 4150
Wire Wire Line
	4900 4150 4900 4050
Wire Wire Line
	4900 4050 5050 4050
Wire Wire Line
	4800 4250 4900 4250
Wire Wire Line
	4900 4250 4900 4350
Wire Wire Line
	4900 4350 5050 4350
Wire Wire Line
	5250 4350 5250 4250
Wire Wire Line
	5250 4250 5350 4250
Connection ~ 5050 4350
Wire Wire Line
	5250 4050 5250 4150
Wire Wire Line
	5250 4150 5550 4150
Connection ~ 5050 4050
Wire Wire Line
	5350 4400 5350 4250
Connection ~ 5350 4250
Wire Wire Line
	5550 4400 5550 4150
Connection ~ 5550 4150
Wire Wire Line
	5950 4050 5700 4050
Wire Wire Line
	5450 4800 5450 4850
Wire Wire Line
	3300 4050 3900 4050
Wire Wire Line
	3300 4350 3300 4450
Wire Wire Line
	3300 4350 3900 4350
Wire Wire Line
	3300 4050 3300 3950
Wire Wire Line
	4200 5700 4100 5700
Wire Wire Line
	4100 5700 4100 5800
Wire Wire Line
	4200 5900 4100 5900
Connection ~ 4100 5900
Wire Wire Line
	4200 5800 4100 5800
Connection ~ 4100 5800
Wire Wire Line
	3450 5600 3900 5600
Wire Wire Line
	3900 5600 3900 5650
Wire Wire Line
	3450 5500 3700 5500
Wire Wire Line
	3700 5500 3700 5650
Connection ~ 3700 5500
Connection ~ 3900 5600
Wire Wire Line
	4100 6100 3800 6100
Wire Wire Line
	3800 6100 3800 6050
Connection ~ 4100 6100
Wire Wire Line
	5850 5700 5750 5700
Wire Wire Line
	5750 5700 5750 5800
Wire Wire Line
	5450 6050 5450 6100
Wire Wire Line
	5450 6100 5750 6100
Connection ~ 5750 6100
Wire Wire Line
	5850 5900 5750 5900
Connection ~ 5750 5900
Wire Wire Line
	5850 5800 5750 5800
Connection ~ 5750 5800
Wire Wire Line
	5150 5600 5550 5600
Wire Wire Line
	5550 5600 5550 5650
Wire Wire Line
	5150 5500 5350 5500
Wire Wire Line
	5350 5500 5350 5650
Connection ~ 5550 5600
Connection ~ 5350 5500
Wire Wire Line
	3450 5400 4200 5400
Wire Wire Line
	5850 5400 5150 5400
Wire Wire Line
	5450 4850 5900 4850
Wire Wire Line
	5900 4850 5900 4350
Wire Wire Line
	5900 4350 5950 4350
Connection ~ 5450 4850
Wire Wire Line
	5900 6950 5800 6950
Wire Wire Line
	5800 6950 5800 7050
Wire Wire Line
	5900 7050 5800 7050
Connection ~ 5800 7050
Wire Wire Line
	5600 6850 5600 7250
Wire Wire Line
	5600 6850 5900 6850
Wire Wire Line
	4950 7150 4950 7250
Wire Wire Line
	4950 7250 5150 7250
Connection ~ 5600 7250
Wire Wire Line
	5150 7150 5150 7250
Connection ~ 5150 7250
Wire Wire Line
	5850 6750 5900 6750
Wire Wire Line
	4650 6750 4950 6750
Wire Wire Line
	5150 6750 5150 6850
Wire Wire Line
	4950 6750 4950 6850
Connection ~ 5150 6750
Connection ~ 4950 6750
$Comp
L tinyfc_core-cache:ZENERsmall D7
U 1 1
P 5400 7000
F 0 "D7" H 5400 7100 50  0000 C CNN
F 1 "PESD3V3" H 5400 6900 50  0000 C CNN
F 2 "Diodes_SMD:D_SOD-323_HandSoldering" H 5400 7000 50  0001 C CNN
F 3 "" H 5400 7000 50  0000 C CNN
	1    5400 7000
	0    1    1    0   
$EndComp
Wire Wire Line
	5400 7100 5400 7250
Connection ~ 5400 7250
Wire Wire Line
	5400 6900 5400 6750
Connection ~ 5400 6750
$Comp
L tinyfc_core-cache:R R25
U 1 1
P 8300 4750
F 0 "R25" V 8380 4750 50  0000 C CNN
F 1 "470" V 8300 4750 50  0000 C CNN
F 2 "Resistors_SMD:R_0603_HandSoldering" V 8230 4750 50  0001 C CNN
F 3 "" H 8300 4750 50  0000 C CNN
	1    8300 4750
	0    1    1    0   
$EndComp
$Comp
L tinyfc_core-cache:LED-RESCUE-tinyfc_core D8
U 1 1
P 8750 4750
F 0 "D8" H 8750 4850 50  0000 C CNN
F 1 "GREEN" H 8750 4650 50  0000 C CNN
F 2 "LEDs:LED_0603" H 8750 4750 50  0001 C CNN
F 3 "" H 8750 4750 50  0000 C CNN
	1    8750 4750
	-1   0    0    1   
$EndComp
$Comp
L tinyfc_core-cache:LED-RESCUE-tinyfc_core D9
U 1 1
P 8750 5300
F 0 "D9" H 8750 5400 50  0000 C CNN
F 1 "BLUE" H 8750 5200 50  0000 C CNN
F 2 "LEDs:LED_0603" H 8750 5300 50  0001 C CNN
F 3 "" H 8750 5300 50  0000 C CNN
	1    8750 5300
	-1   0    0    1   
$EndComp
$Comp
L tinyfc_core-cache:LED-RESCUE-tinyfc_core D10
U 1 1
P 9200 5850
F 0 "D10" H 9200 5950 50  0000 C CNN
F 1 "RED" H 9200 5750 50  0000 C CNN
F 2 "LEDs:LED_0603" H 9200 5850 50  0001 C CNN
F 3 "" H 9200 5850 50  0000 C CNN
	1    9200 5850
	-1   0    0    1   
$EndComp
$Comp
L tinyfc_core-cache:R R26
U 1 1
P 8300 5300
F 0 "R26" V 8380 5300 50  0000 C CNN
F 1 "470" V 8300 5300 50  0000 C CNN
F 2 "Resistors_SMD:R_0603_HandSoldering" V 8230 5300 50  0001 C CNN
F 3 "" H 8300 5300 50  0000 C CNN
	1    8300 5300
	0    1    1    0   
$EndComp
$Comp
L tinyfc_core-cache:R R27
U 1 1
P 8550 5850
F 0 "R27" V 8630 5850 50  0000 C CNN
F 1 "470" V 8550 5850 50  0000 C CNN
F 2 "Resistors_SMD:R_0603_HandSoldering" V 8480 5850 50  0001 C CNN
F 3 "" H 8550 5850 50  0000 C CNN
	1    8550 5850
	0    1    1    0   
$EndComp
Wire Wire Line
	8700 5850 9000 5850
Wire Wire Line
	8450 5300 8550 5300
Wire Wire Line
	8450 4750 8550 4750
$Comp
L tinyfc_core-cache:GND #PWR051
U 1 1
P 9750 5950
F 0 "#PWR051" H 9750 5700 50  0001 C CNN
F 1 "GND" H 9750 5800 50  0000 C CNN
F 2 "" H 9750 5950 50  0000 C CNN
F 3 "" H 9750 5950 50  0000 C CNN
	1    9750 5950
	1    0    0    -1  
$EndComp
Wire Wire Line
	9750 4750 9750 5300
Wire Wire Line
	9400 5850 9750 5850
Connection ~ 9750 5850
Wire Wire Line
	7950 5850 8050 5850
$Comp
L tinyfc_core-cache:AO6802 Q2
U 1 1
P 9250 4850
F 0 "Q2" V 9200 4600 50  0000 L CNN
F 1 "AO6802" V 9500 4700 50  0000 L CNN
F 2 "TO_SOT_Packages_SMD:SOT-23-6" H 9450 4775 50  0001 L CIN
F 3 "" H 9250 4850 50  0000 L CNN
	1    9250 4850
	0    -1   -1   0   
$EndComp
$Comp
L tinyfc_core-cache:AO6802 Q2
U 2 1
P 9250 5400
F 0 "Q2" V 9200 5150 50  0000 L CNN
F 1 "AO6802" V 9450 5250 50  0000 L CNN
F 2 "" H 9450 5325 50  0001 L CIN
F 3 "" H 9250 5400 50  0000 L CNN
	2    9250 5400
	0    -1   -1   0   
$EndComp
Wire Wire Line
	8950 5300 9050 5300
$Comp
L tinyfc_core-cache:R R29
U 1 1
P 9550 5450
F 0 "R29" V 9630 5450 50  0000 C CNN
F 1 "2.2K" V 9550 5450 50  0000 C CNN
F 2 "Resistors_SMD:R_0603_HandSoldering" V 9480 5450 50  0001 C CNN
F 3 "" H 9550 5450 50  0000 C CNN
	1    9550 5450
	1    0    0    -1  
$EndComp
$Comp
L tinyfc_core-cache:R R28
U 1 1
P 9550 4900
F 0 "R28" V 9630 4900 50  0000 C CNN
F 1 "2.2K" V 9550 4900 50  0000 C CNN
F 2 "Resistors_SMD:R_0603_HandSoldering" V 9480 4900 50  0001 C CNN
F 3 "" H 9550 4900 50  0000 C CNN
	1    9550 4900
	1    0    0    -1  
$EndComp
Wire Wire Line
	8150 4750 8050 4750
Wire Wire Line
	8050 4750 8050 5300
Connection ~ 8050 5850
Wire Wire Line
	8150 5300 8050 5300
Connection ~ 8050 5300
Wire Wire Line
	9450 4750 9550 4750
Connection ~ 9550 4750
Wire Wire Line
	9450 5300 9550 5300
Connection ~ 9750 5300
Connection ~ 9550 5300
Wire Wire Line
	9100 5600 9300 5600
Connection ~ 9300 5600
Wire Wire Line
	9100 5050 9300 5050
Connection ~ 9300 5050
Text GLabel 9100 5050 0    47   Input ~ 0
DIN2
Text GLabel 9100 5600 0    47   Input ~ 0
DIN1
Wire Wire Line
	8950 4750 9050 4750
Text GLabel 7950 5850 0    47   Input ~ 0
VIN_RAW
Wire Wire Line
	7650 1850 7750 1850
Wire Wire Line
	7450 1750 7750 1750
Wire Wire Line
	8050 2350 8050 2500
Wire Wire Line
	8050 2350 8450 2350
Wire Wire Line
	7650 2350 8050 2350
Wire Wire Line
	8050 1600 8050 1700
Wire Wire Line
	7650 3500 7750 3500
Wire Wire Line
	7450 3400 7750 3400
Wire Wire Line
	8050 4000 8050 4100
Wire Wire Line
	8050 4000 8400 4000
Wire Wire Line
	7650 4000 8050 4000
Wire Wire Line
	8050 3250 8050 3350
Wire Wire Line
	3400 3050 3400 3200
Wire Wire Line
	4000 3200 4150 3200
Wire Wire Line
	4000 3200 4000 3300
Wire Wire Line
	3850 3200 4000 3200
Wire Wire Line
	3850 3050 3850 3200
Wire Wire Line
	4100 2350 4300 2350
Wire Wire Line
	3400 3200 3450 3200
Wire Wire Line
	5000 2550 5100 2550
Wire Wire Line
	4900 2450 5100 2450
Wire Wire Line
	5050 4350 5250 4350
Wire Wire Line
	5050 4050 5250 4050
Wire Wire Line
	5350 4250 5950 4250
Wire Wire Line
	5550 4150 5950 4150
Wire Wire Line
	4100 5900 4100 6100
Wire Wire Line
	4100 5800 4100 5900
Wire Wire Line
	3700 5500 4200 5500
Wire Wire Line
	3900 5600 4200 5600
Wire Wire Line
	4100 6100 4100 6200
Wire Wire Line
	5750 6100 5750 6200
Wire Wire Line
	5750 5900 5750 6100
Wire Wire Line
	5750 5800 5750 5900
Wire Wire Line
	5550 5600 5850 5600
Wire Wire Line
	5350 5500 5850 5500
Wire Wire Line
	5450 4850 5450 4900
Wire Wire Line
	5800 7050 5800 7350
Wire Wire Line
	5600 7250 5600 7350
Wire Wire Line
	5150 7250 5400 7250
Wire Wire Line
	5150 6750 5400 6750
Wire Wire Line
	4950 6750 5150 6750
Wire Wire Line
	5400 7250 5600 7250
Wire Wire Line
	5400 6750 5550 6750
Wire Wire Line
	9750 5850 9750 5950
Wire Wire Line
	8050 5850 8400 5850
Wire Wire Line
	8050 5300 8050 5850
Wire Wire Line
	9550 4750 9750 4750
Wire Wire Line
	9750 5300 9750 5850
Wire Wire Line
	9550 5300 9750 5300
Wire Wire Line
	9300 5600 9550 5600
Wire Wire Line
	9300 5050 9550 5050
$EndSCHEMATC
